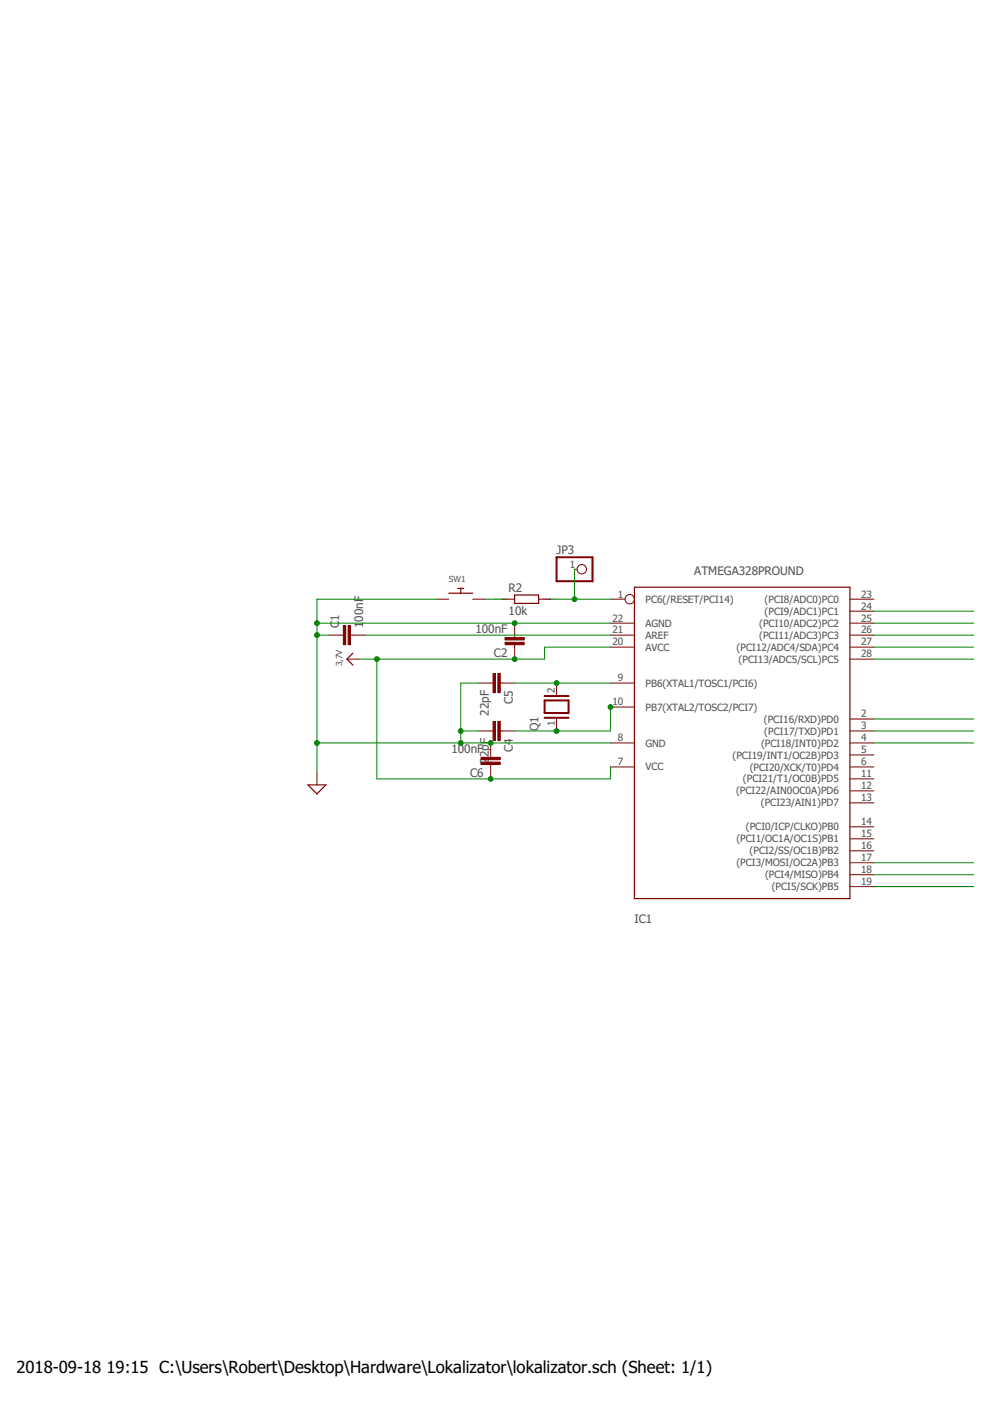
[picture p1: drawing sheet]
<svg xmlns="http://www.w3.org/2000/svg" width="210mm" height="297mm" viewBox="0 0 210 297" stroke-linecap="round" stroke-linejoin="round" font-family="sans-serif">
<path d="M74.8 138.5l-1.2 1.2 1.2 1.3M95.1 125.8h5.1M97 124.8h1.3M97.7 124.8v1M109.1 126.2h5.1v1.7h-5.1zM134.5 124.5h45.7v66h-45.7zM65.3 166.4h3.8l-1.9 1.9z" fill="none" stroke="#800000" stroke-width=".25"/>
<g fill="none" stroke="#800000" stroke-width=".21">
<path d="M69.7 134.7h3.1M73.6 139.7h2.5M74.3 134.7h3.1M92.6 127h2.5M100.2 127h2.6M106.6 127h2.5M109.1 132.1v3.1M109.1 136.7v3M114.2 127h2.5M121.8 120.7h.6M129.4 132.1h5.1M129.4 134.7h5.1"/>
<path d="M129.4 137.2h5.1M129.4 127h3.1M180.2 132.1h5.1M180.2 134.7h5.1M180.2 137.2h5.1M180.2 139.7h5.1M180.2 129.6h5.1M180.2 127h5.1M101.5 144.8h3M101.5 155h3M104 157.5v3.1M106.1 144.8h3"/>
<path d="M106.1 155h3M118 144.8v2.6M118 152.4v2.6M129.4 149.9h5.1M129.4 144.8h5.1M129.4 157.5h5.1M180.2 157.5h5.1M180.2 155h5.1M180.2 152.4h5.1M67.2 163.9v2.5M104 162.1v3M129.4 162.6h5.1"/>
<path d="M180.2 162.6h5.1M180.2 177.8h5.1M180.2 175.3h5.1M180.2 170.2h5.1M180.2 167.7h5.1M180.2 165.1h5.1M180.2 160.1h5.1M180.2 188h5.1M180.2 185.5h5.1M180.2 182.9h5.1M180.2 180.4h5.1"/>
<circle cx="123.4" cy="120.7" r=".99"/>
<circle cx="133.5" cy="127" r=".99"/>
</g>
<path d="M118 118.2h7.6v5h-7.6zM115.5 148.5h5v2.7h-5zM115.5 147.6h5M115.5 152.2h5" fill="none" stroke="#800000" stroke-width=".42"/>
<g fill="#800000" stroke="#800000" stroke-width=".21">
<path d="M72.8 132.6h.5v4.1h-.5z"/>
<path d="M73.8 132.6h.5v4.1h-.5z"/>
<path d="M107.1 136.2h4v.5h-4z"/>
<path d="M107.1 135.2h4v.5h-4z"/>
<path d="M105.6 142.8h.5v4.1h-.5z"/>
<path d="M104.5 142.8h.6v4.1h-.6z"/>
<path d="M105.6 153h.5v4h-.5z"/>
<path d="M104.5 153h.6v4h-.6z"/>
<path d="M102 161.6h4.1v.5h-4.1z"/>
<path d="M102 160.6h4.1v.5h-4.1z"/>
</g>
<g fill="none" stroke="#008000" stroke-width=".21">
<path d="M67.2 132.1h62.2M67.2 134.7h2.5M77.4 134.7h52M79.9 139.7v25.4h49.5v-2.5M92.6 127h-25.4v36.9M102.8 127h3.8M116.7 127h12.7M121.8 120.7v6.3M129.4 137.2h-13.9v2.5h-39.4M185.3 132.1h21.2M185.3 134.7h21.2M185.3 139.7h21.2"/>
<path d="M185.3 137.2h21.2M185.3 129.6h21.2M67.2 157.5h62.2M97.7 155h3.8M101.5 144.8h-3.8v12.7M109.1 144.8h20.3M129.4 149.9v5.1h-20.3M185.3 155h21.2M185.3 157.5h21.2M185.3 152.4h21.2M185.3 185.5h21.2M185.3 182.9h21.2"/>
<path d="M185.3 188h21.2"/>
</g>
<g fill="#008000" stroke="#008000" stroke-width=".21">
<circle cx="67.2" cy="132.1" r=".51"/>
<circle cx="67.2" cy="134.7" r=".51"/>
<circle cx="109.1" cy="132.1" r=".51"/>
<circle cx="97.7" cy="155" r=".51"/>
<circle cx="97.7" cy="157.5" r=".51"/>
<circle cx="67.2" cy="157.5" r=".51"/>
<circle cx="104" cy="157.5" r=".51"/>
<circle cx="109.1" cy="139.7" r=".51"/>
<circle cx="79.9" cy="139.7" r=".51"/>
<circle cx="104" cy="165.1" r=".51"/>
<circle cx="121.8" cy="127" r=".51"/>
<circle cx="118" cy="144.8" r=".51"/>
<circle cx="129.4" cy="149.9" r=".51"/>
<circle cx="118" cy="155" r=".51"/>
</g>
<g font-size="3.5">
<text x="3.5" y="291">2018-09-18</text>
<text x="22.6" y="291">19:15 C:\Users\Robert\Desktop\Hardware\Lokalizator\lokalizator.sch (Sheet: 1/1)</text>
</g>
<g font-size="2.5" fill="#505050">
<text x="118" y="117.5">JP3</text>
<text x="107.8" y="125.6">R2</text>
<text x="147.2" y="122">ATMEGA328PROUND</text>
<text x="71.9" y="131.6" transform="rotate(-90 71.9 131.6)">1</text>
<text x="77" y="131.8" transform="rotate(-90 77 131.8)">00nF</text>
<text x="107.8" y="130.4">10k</text>
<text x="71.9" y="133.1" transform="rotate(-90 71.9 133.1)">C</text>
<text x="77" y="133.1" transform="rotate(-90 77 133.1)">1</text>
<text x="100.8" y="134.3">100nF</text>
<text x="104.7" y="139.4">C2</text>
<text x="108.7" y="149.2" transform="rotate(-90 108.7 149.2)">C5</text>
<text x="103.7" y="151.7" transform="rotate(-90 103.7 151.7)">22pF</text>
<text x="114.2" y="155" transform="rotate(-90 114.2 155)">Q1</text>
<text x="95.7" y="159.7">100nF</text>
<text x="103.7" y="161.9" transform="rotate(-90 103.7 161.9)">2</text>
<text x="103.7" y="160.5" transform="rotate(-90 103.7 160.5)">2pF</text>
<text x="108.7" y="159.4" transform="rotate(-90 108.7 159.4)">C4</text>
<text x="99.7" y="164.8">C6</text>
<text x="134.5" y="195.6">IC1</text>
</g>
<g font-size="2.1" fill="#505050">
<text x="120.9" y="120.3">1</text>
<text x="129.8" y="131.8">22</text>
<text x="131" y="126.7">1</text>
<text x="136.8" y="127.8">PC6(/RESET/PCI14)</text>
<text x="162.1" y="130.4">(PCI9/ADC1)PC1</text>
<text x="162.1" y="127.8">(PCI8/ADC0)PC0</text>
<text x="182.6" y="131.8">25</text>
<text x="182.6" y="129.2">24</text>
<text x="182.6" y="126.7">23</text>
<text x="129.8" y="134.3">21</text>
<text x="129.8" y="136.9">20</text>
<text x="136.8" y="132.9">AGND</text>
<text x="136.8" y="135.4">AREF</text>
<text x="136.8" y="138">AVCC</text>
<text x="156.2" y="138">(PCI12/ADC4/SDA)PC4</text>
<text x="161" y="135.4">(PCI11/ADC3)PC3</text>
<text x="161" y="132.9">(PCI10/ADC2)PC2</text>
<text x="182.6" y="136.9">27</text>
<text x="182.6" y="134.3">26</text>
<text x="156.6" y="140.5">(PCI13/ADC5/SCL)PC5</text>
<text x="182.6" y="139.4">28</text>
<text x="117.6" y="147" transform="rotate(-90 117.6 147)">2</text>
<text x="129.8" y="149.5">10</text>
<text x="131" y="144.5">9</text>
<text x="136.8" y="145.6">PB6(XTAL1/TOSC1/PCI6)</text>
<text x="117.6" y="154" transform="rotate(-90 117.6 154)">1</text>
<text x="136.8" y="150.7">PB7(XTAL2/TOSC2/PCI7)</text>
<text x="161.9" y="153.2">(PCI16/RXD)PD0</text>
<text x="162" y="155.7">(PCI17/TXD)PD1</text>
<text x="182.6" y="154.6">3</text>
<text x="182.6" y="152.1">2</text>
<text x="131" y="157.2">8</text>
<text x="136.8" y="158.3">GND</text>
<text x="155.3" y="160.8">(PCI19/INT1/OC2B)PD3</text>
<text x="161.4" y="158.3">(PCI18/INT0)PD2</text>
<text x="182.6" y="159.7">5</text>
<text x="182.6" y="157.2">4</text>
<text x="131" y="162.2">7</text>
<text x="136.8" y="163.4">VCC</text>
<text x="157.5" y="165.9">(PCI21/T1/OC0B)PD5</text>
<text x="159" y="163.4">(PCI20/XCK/T0)PD4</text>
<text x="182.6" y="167.3">12</text>
<text x="182.6" y="164.8">11</text>
<text x="182.6" y="162.2">6</text>
<text x="156.1" y="168.4">(PCI22/AIN0OC0A)PD6</text>
<text x="161.3" y="171">(PCI23/AIN1)PD7</text>
<text x="182.6" y="169.9">13</text>
<text x="156.1" y="178.6">(PCI1/OC1A/OC1S)PB1</text>
<text x="158.1" y="176.1">(PCI0/ICP/CLKO)PB0</text>
<text x="182.6" y="177.5">15</text>
<text x="182.6" y="174.9">14</text>
<text x="156.1" y="183.7">(PCI3/MOSI/OC2A)PB3</text>
<text x="158.9" y="181.1">(PCI2/SS/OC1B)PB2</text>
<text x="182.6" y="185.1">18</text>
<text x="182.6" y="182.6">17</text>
<text x="182.6" y="180">16</text>
<text x="162.2" y="186.2">(PCI4/MISO)PB4</text>
<text x="163.6" y="188.8">(PCI5/SCK)PB5</text>
<text x="182.6" y="187.6">19</text>
</g>
<g font-size="1.8" fill="#505050">
<text x="95.1" y="123.5">SW1</text>
<text x="72.5" y="141.3" transform="rotate(-90 72.5 141.3)">3,7V</text>
</g>
<g font-size=".6" fill="#505050">
<text x="105" y="127.2">SpiceOrder 1</text>
<text x="115.1" y="127.2">SpiceOrder 2</text>
</g>
</svg>
